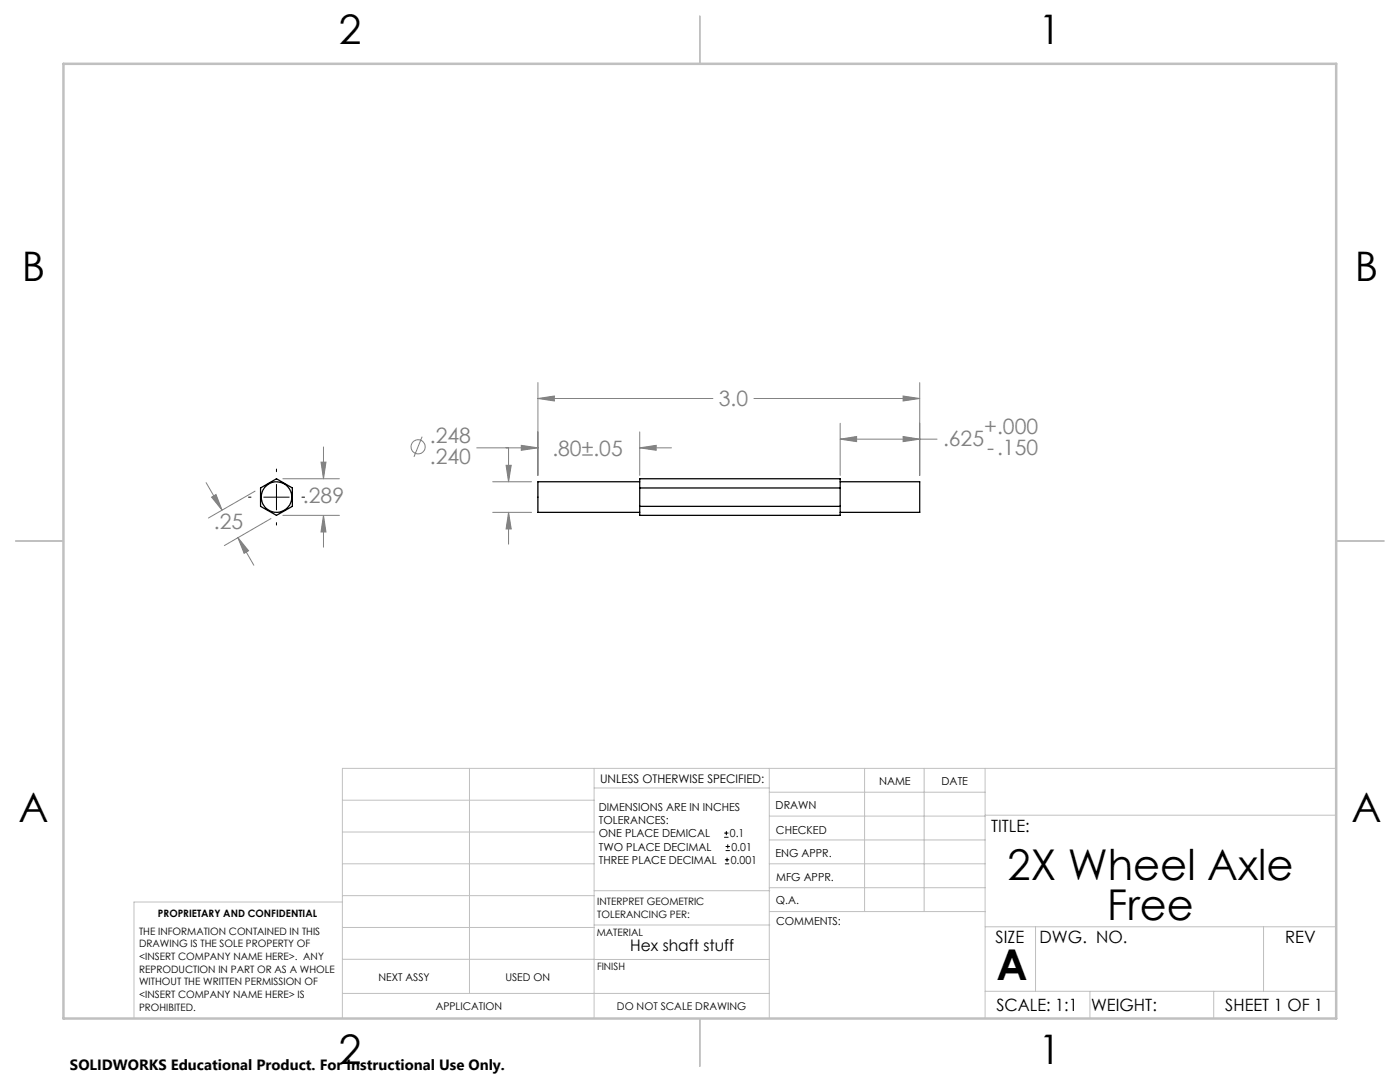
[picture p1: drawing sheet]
<svg xmlns="http://www.w3.org/2000/svg" width="279mm" height="216mm" viewBox="0 0 279 216" stroke-linecap="round" stroke-linejoin="round" font-family="sans-serif">
<g fill="none" stroke="#808080" stroke-width=".2">
<path d="M107.4 79.5l3.2-.5v1zM107.4 76.3v18.6M107.4 79.5h34.9M150.5 79.5h33.1M180.2 79l3.4 .5-3.4 .5zM183.6 76.3v18.6M41.1 96.3l3.2 5.5M42.2 99.2l.9-.5 1.2 3.1zM50.9 98l-9.3 5.4M56.4 95.5h11.3M64.1 92.2h1l-.5 3.3zM64.6 89.2v6.3"/>
<path d="M84.2 87.1l-1.6 4.1M95.1 89.4h12.3M98.3 96.1h7.8M101 92.9h1l-.5 3.2zM101.5 89.4v6.7M104 88.9l3.4 .5-3.4 .5zM127.7 89.4l3.3-.5v1zM127.7 89.4h6.3M127.7 86.2v8.7M167.7 87.6l3.3-.5v1zM167.7 84.5v10.4M167.7 87.6h19.3"/>
<path d="M180.2 87.1l3.4 .5-3.4 .5zM47.5 107.3l2.1 2.6-.9 .5zM47.5 107.3l3.2 5.5M54.1 103.5l-9.3 5.4M56.4 102.8h11.3M64.6 102.8l.5 3.4h-1zM64.6 102.8v6.4M98.3 102.2h7.8M101.5 102.2l.5 3.4h-1zM101.5 102.2v6.4"/>
<circle cx="83.4" cy="89.2" r="1.4"/>
</g>
<g fill="none" stroke="#000" stroke-width=".2">
<path d="M49.6 99.2h.5M52.6 99.2h5.1M55.2 93.6v.5M55.2 96.7v5M60.3 99.2h.5M55.2 104.3v.5M144.5 167.1h.9M144.5 166.2h.9M144.7 172.4h.8M144.7 171.6h.8M144.8 169.7h.9M144.8 168.9h.9"/>
<path d="M145 165.8v.9M145.1 171.1v.9M145.2 168.5v.8"/>
</g>
<g fill="none" stroke="#c0c0c0" stroke-width=".2">
<path d="M68.3 159.7h50.3M93.7 153.3v44.9M118.6 153.3v49.9M118.6 157.2h34.9M153.5 153.3v49.9M153.5 158.1h43.1M172.5 153.3v28.6M184.4 153.3v28.6M196.6 153.3v49.9M266.7 153.3h-198.4v49.9M68.3 178.7h50.3M68.3 172.4h50.3"/>
<path d="M68.3 166h50.3M68.3 180h-41.6v23.2M118.6 177.7h35M153.5 167.6h43.1M153.5 162.8h43.1M153.5 172.4h43.1M153.5 177.1h43.1M196.6 162.7h70.1M68.3 198.2h85.2M68.3 191.4l85.2 .1M68.3 185.1h50.3M118.6 184.6h35"/>
<path d="M153.6 181.9h43M196.6 197.8h70.1M196.6 184.9h70.1M206.7 184.9v12.9M217.5 197.8v5.4M242.2 197.8v5.4M252.2 184.9v12.9"/>
</g>
<path d="M139.7 3.2v9.5M3.1 107.9h9.6M266.7 107.9h9.5M139.7 203.2v9.6" fill="none" stroke="#c0c0c0" stroke-width=".25"/>
<path d="M12.7 12.7h254v190.5h-254z" fill="none" stroke="#c0c0c0" stroke-width=".5"/>
<path d="M180.2 87.1l3.4 .5-3.4 .5zM167.7 87.6l3.3-.5v1zM107.4 79.5l3.2-.5v1zM180.2 79l3.4 .5-3.4 .5zM101 92.9h1l-.5 3.2zM101.5 102.2l.5 3.4h-1zM127.7 89.4l3.3-.5v1zM104 88.9l3.4 .5-3.4 .5zM42.2 99.2l.9-.5 1.2 3.1zM47.5 107.3l2.1 2.6-.9 .5zM64.1 92.2h1l-.5 3.3zM64.6 102.8l.5 3.4h-1z" fill="#808080"/>
<g fill="none" stroke="#000" stroke-width=".25">
<path d="M52 97.4l3.2-1.9 3.1 1.9v3.6l-3.1 1.8-3.2-1.8zM127.7 96.1h-20.3v6.1h20.3M127.7 97.4h40M127.7 95.5h40v7.3h-40zM167.7 96.1h15.9v6.1h-15.9M127.7 101h40"/>
<circle cx="55.2" cy="99.2" r="3"/>
</g>
<g font-size="8.5">
<text x="201.1" y="175.5">2X Wheel Axle</text>
<text x="221" y="183.7">Free</text>
<text x="198.9" y="195.5">A</text>
</g>
<g font-size="8.1">
<text x="67.6" y="8.9">2</text>
<text x="207.3" y="8.9">1</text>
<text x="4.4" y="56.2">B</text>
<text x="270.4" y="56.2">B</text>
<text x="3.7" y="164.1">A</text>
<text x="269.7" y="164.1">A</text>
<text x="67.6" y="212.4">2</text>
<text x="207.3" y="212.4">1</text>
</g>
<g font-size="4.2" fill="#808080">
<text x="143.5" y="81.1">3.0</text>
<text x="85.8" y="88.4">.248</text>
<text x="188.2" y="89">.625</text>
<text x="196.4" y="86.7">+.000</text>
<text x="85.8" y="92.5">.240</text>
<text x="110.2" y="90.9">.80±.05</text>
<text x="197" y="90.8">-.150</text>
<text x="60.5" y="100.4">.289</text>
<text x="42.7" y="105.6">.25</text>
</g>
<g font-size="3.4">
<text x="197.8" y="166">TITLE:</text>
<text x="198.7" y="188.1">SIZE</text>
<text x="207.5" y="188.1">DWG. NO.</text>
<text x="256.5" y="188.2">REV</text>
<text x="198.8" y="201.7">SCALE: 1:1</text>
<text x="217.7" y="201.8">WEIGHT:</text>
<text x="244.5" y="201.7">SHEET 1 OF 1</text>
</g>
<text font-size="3.2" x="125.8" y="189.8">Hex shaft stuff</text>
<text font-size="3" x="14" y="213.5">SOLIDWORKS Educational Product. For Instructional Use Only.</text>
<text font-size="2.4" x="119.8" y="156.2">UNLESS OTHERWISE SPECIFIED:</text>
<g font-size="2.2">
<text x="119.5" y="161.8">DIMENSIONS ARE IN INCHES</text>
<text x="154.8" y="161.4">DRAWN</text>
<text x="175.4" y="156.6">NAME</text>
<text x="187.9" y="156.7">DATE</text>
<text x="119.5" y="164.4">TOLERANCES:</text>
<text x="119.5" y="167.1">ONE PLACE DEMICAL</text>
<text x="145.7" y="167.1">0.1</text>
<text x="154.9" y="166.3">CHECKED</text>
<text x="119.5" y="172.4">THREE PLACE DECIMAL</text>
<text x="119.5" y="169.7">TWO PLACE DECIMAL</text>
<text x="145.8" y="172.4">0.001</text>
<text x="146" y="169.7">0.01</text>
<text x="154.8" y="171">ENG APPR.</text>
<text x="154.9" y="175.7">MFG APPR.</text>
<text x="154.9" y="180.4">Q.A.</text>
<text x="154.9" y="184.6">COMMENTS:</text>
</g>
<g font-size="2.1">
<text x="75.5" y="195.7">NEXT ASSY</text>
<text x="100.9" y="195.7">USED ON</text>
<text x="86.9" y="201.5">APPLICATION</text>
<text x="123.1" y="201.6">DO NOT SCALE DRAWING</text>
</g>
<g font-size="2">
<text x="31.5" y="182.9">PROPRIETARY AND CONFIDENTIAL</text>
<text x="119.2" y="180.6">INTERPRET GEOMETRIC</text>
<text x="119.2" y="183.1">TOLERANCING PER:</text>
<text x="27.8" y="186.5">THE INFORMATION CONTAINED IN THIS</text>
<text x="27.8" y="189">DRAWING IS THE SOLE PROPERTY OF</text>
<text x="27.8" y="191.6">&lt;INSERT COMPANY NAME HERE&gt;. ANY</text>
<text x="119.1" y="186.7">MATERIAL</text>
<text x="27.8" y="194.1">REPRODUCTION IN PART OR AS A WHOLE</text>
<text x="27.8" y="196.6">WITHOUT THE WRITTEN PERMISSION OF</text>
<text x="119.1" y="193.5">FINISH</text>
<text x="27.8" y="199.1">&lt;INSERT COMPANY NAME HERE&gt; IS</text>
<text x="27.8" y="201.7">PROHIBITED.</text>
</g>
</svg>
